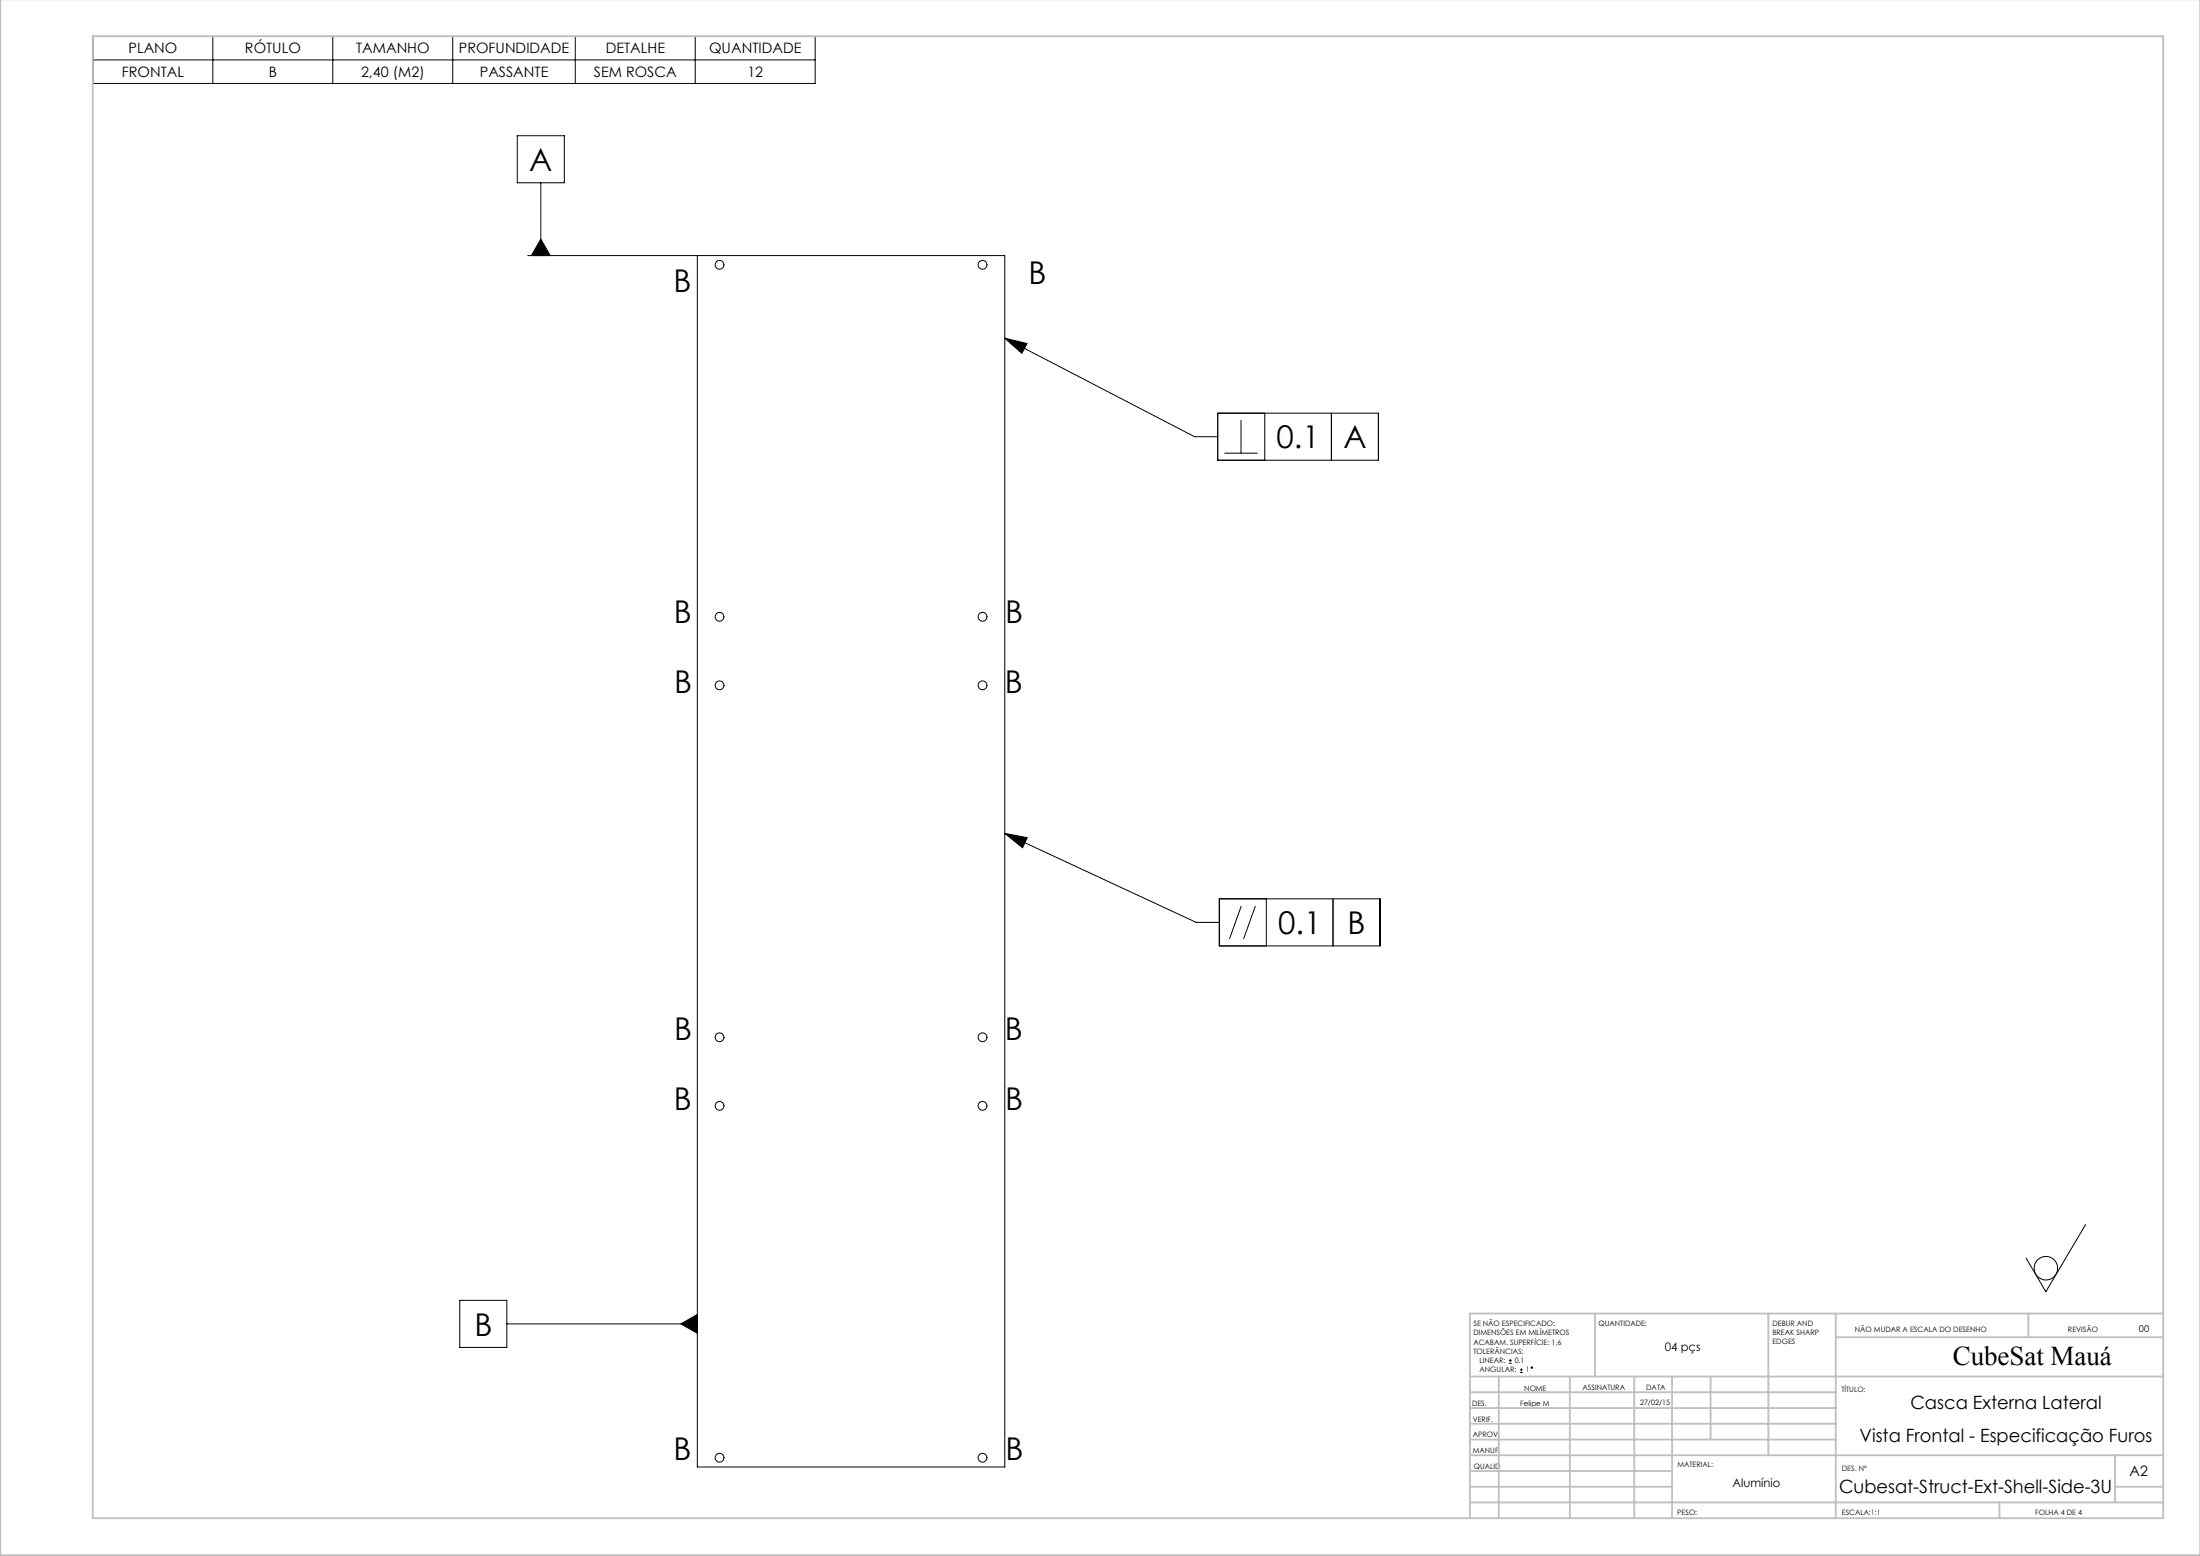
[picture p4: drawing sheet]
<svg xmlns="http://www.w3.org/2000/svg" width="594mm" height="420mm" viewBox="0 0 594 420" stroke-linecap="round" stroke-linejoin="round" font-family="sans-serif">
<g fill="none" stroke="#000" stroke-width=".27">
<path d="M25.1 9.8h195v12.7h-195zM25.1 16.2h195M57.5 9.8v12.7M89.9 9.8v12.7M122.2 9.8v12.7M155.3 9.8v12.7M187.7 9.8v12.7M139.7 36.6h12.7v12.7h-12.7zM146 49.3v19.7M142.5 69h128.8v327h-83v-327M146 64.5l2.6 4.5h-5.1zM271.3 91.3l51.2 26.6h6.3"/>
<path d="M271.3 91.3l6 1.4-1.4 2.7zM328.8 111.5h43.4v12.7h-43.4zM335.1 113.4v8.9M341.5 111.5v12.7M359.5 111.5v12.7M330.6 122.3h8.9M271.3 224.9l51.7 24.1h6.2M271.3 224.9l6.1 1.2-1.3 2.7zM329.2 242.6h43.4v12.7h-43.4zM335.1 244.6l-3.1 8.8M338.9 244.6l-3.1 8.8M341.9 242.6v12.7"/>
<path d="M359.9 242.6v12.7M563.1 330.5l-10.7 18.2-5.3-9.1M124.1 351h12.7v12.7h-12.7zM136.8 357.3h51.5M183.8 357.3l4.5-2.5v5.1zM407.4 368h.8M407.4 367.2h.8M407.8 366.8v.8M410.4 370.5h.7M410.4 369.7h.7M410.8 369.3v.8"/>
<circle cx="194.3" cy="71.5" r="1.2"/>
<circle cx="265.3" cy="71.5" r="1.2"/>
<circle cx="194.3" cy="166.5" r="1.2"/>
<circle cx="265.3" cy="166.5" r="1.2"/>
<circle cx="194.3" cy="185" r="1.19"/>
<circle cx="265.3" cy="185" r="1.19"/>
<circle cx="194.3" cy="280" r="1.19"/>
<circle cx="265.3" cy="280" r="1.19"/>
<circle cx="194.3" cy="298.5" r="1.2"/>
<circle cx="265.3" cy="298.5" r="1.2"/>
<circle cx="552.4" cy="342.3" r="3.2"/>
<circle cx="413.6" cy="369.2" r=".19"/>
<circle cx="194.3" cy="393.5" r="1.19"/>
<circle cx="265.3" cy="393.5" r="1.19"/>
</g>
<g fill="none" stroke="#c0c0c0" stroke-width=".5">
<path d="M.1 -.1v419.9h594M25 9.8h559.1v400h-559.1zM430.7 354.6v17M477.4 354.6v38.2M495.7 354.6v55.2M547.7 354.6v6.3M584.1 354.6h-187.2v55.2M396.9 371.6h187.2M396.9 375.8h98.8M404.7 371.6v38.2M423.9 371.6v38.2M441.3 371.6v38.2"/>
<path d="M451.4 371.6v38.2M461.9 371.6v17M495.7 360.9h88.4M396.9 388.6h98.8M396.9 384.3h98.8M396.9 380.1h98.8M396.9 397.1h54.5M396.9 392.8h187.2M571.1 392.8v12.7M396.9 405.5h187.2M396.9 401.3h54.5M539.9 405.5v4.3"/>
<path d="M571.1 401.3h13"/>
</g>
<path d="M271.3 91.3l6 1.4-1.4 2.7zM271.3 224.9l6.1 1.2-1.3 2.7zM146 64.5l2.6 4.5h-5.1zM183.8 357.3l4.5 2.6v-5.1z" fill="#000"/>
<g font-size="8.5">
<text x="142.9" y="46.2">A</text>
<text x="277.7" y="76.5">B</text>
<text x="181.8" y="78.9">B</text>
<text x="344.6" y="121">0.1</text>
<text x="362.7" y="121">A</text>
<text x="182" y="168.2">B</text>
<text x="271.4" y="168.2">B</text>
<text x="182" y="187.1">B</text>
<text x="271.3" y="187.1">B</text>
<text x="345.1" y="252.2">0.1</text>
<text x="363.9" y="252.2">B</text>
<text x="182" y="280.8">B</text>
<text x="271.3" y="280.8">B</text>
<text x="182" y="299.7">B</text>
<text x="271.4" y="299.7">B</text>
<text x="128.1" y="360.5">B</text>
<text x="181.8" y="394.1">B</text>
<text x="271.5" y="394.1">B</text>
</g>
<text font-size="7.3" x="527.3" y="368.4">CubeSat Mauá</text>
<g font-size="4.9">
<text x="515.8" y="380.3">Casca Externa Lateral</text>
<text x="502.1" y="389.4">Vista Frontal - Especificação Furos</text>
<text x="496.5" y="402.9">Cubesat-Struct-Ext-Shell-Side-3U</text>
</g>
<g font-size="3.9">
<text x="34.7" y="14.4">PLANO</text>
<text x="66.1" y="14.4">RÓTULO</text>
<text x="96.1" y="14.4">TAMANHO</text>
<text x="123.9" y="14.4">PROFUNDIDADE</text>
<text x="163.5" y="14.4">DETALHE</text>
<text x="191.5" y="14.4">QUANTIDADE</text>
<text x="32.9" y="20.8">FRONTAL</text>
<text x="72.6" y="20.8">B</text>
<text x="97.5" y="20.8">2,40 (M2)</text>
<text x="129.6" y="20.8">PASSANTE</text>
<text x="160.4" y="20.8">SEM ROSCA</text>
<text x="201.8" y="20.8">12</text>
<text x="575" y="398.4">A2</text>
</g>
<g font-size="3.2">
<text x="449.5" y="364.8">04 pçs</text>
<text x="467.8" y="401.3">Alumínio</text>
</g>
<text font-size="2.5" x="577.5" y="359.4">00</text>
<g font-size="2">
<text x="397.8" y="358">SE NÃO ESPECIFICADO:</text>
<text x="431.6" y="358">QUANTIDADE:</text>
<text x="478.6" y="357.9">DEBUR AND</text>
<text x="500.8" y="359.5">NÃO MUDAR A ESCALA DO DESENHO</text>
<text x="558.3" y="359.5">REVISÃO</text>
<text x="397.8" y="360.5">DIMENSÕES EM MILÍMETROS</text>
<text x="397.8" y="363">ACABAM. SUPERFÍCIE: 1,6</text>
<text x="397.8" y="365.5">TOLERÂNCIAS:</text>
<text x="478.6" y="360.4">BREAK SHARP</text>
<text x="478.6" y="362.9">EDGES</text>
<text x="399.5" y="368">LINEAR:</text>
<text x="399.5" y="370.5">ANGULAR:</text>
<text x="409" y="368">0.1</text>
<text x="412" y="370.5">1</text>
<text x="411.6" y="375.4">NOME</text>
<text x="427.3" y="375.3">ASSINATURA</text>
<text x="444.5" y="375.3">DATA</text>
<text x="497.2" y="375.6">TÍTULO:</text>
<text x="397.5" y="379.4">DES.</text>
<text x="397.7" y="383.7">VERIF.</text>
<text x="410.5" y="379.5">Felipe M</text>
<text x="442.8" y="379.3">27/02/15</text>
<text x="397.6" y="387.8">APROV.</text>
<text x="397.7" y="392.1">MANUF.</text>
<text x="452.9" y="395.9">MATERIAL:</text>
<text x="397.9" y="396.5">QUALID</text>
<text x="497.3" y="397">DES. Nº</text>
<text x="452.9" y="408.9">PESO:</text>
<text x="497.3" y="409">ESCALA:1:1</text>
<text x="549.5" y="408.9">FOLHA 4 DE 4</text>
</g>
</svg>
